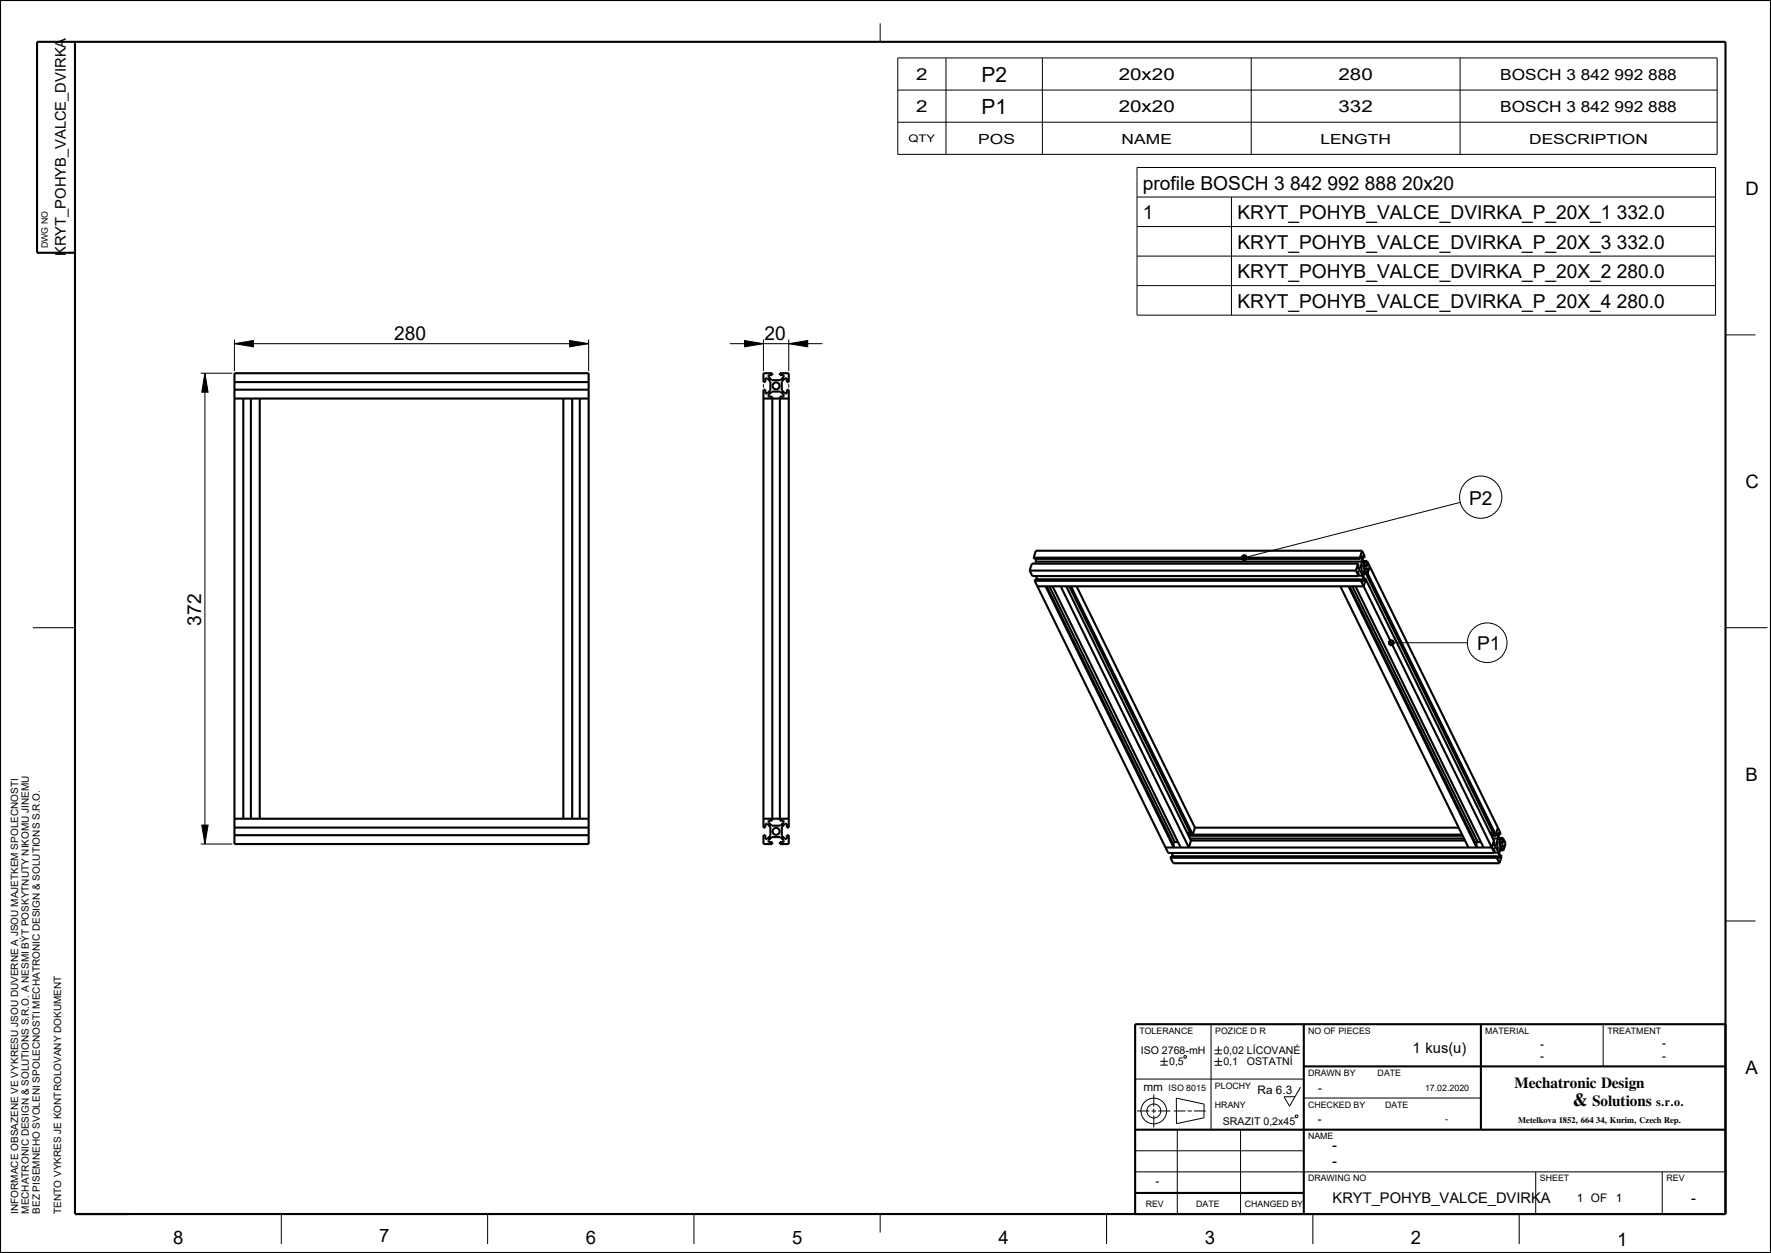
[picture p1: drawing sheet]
<svg xmlns="http://www.w3.org/2000/svg" width="420mm" height="297mm" viewBox="0 0 420 297" stroke-linecap="round" stroke-linejoin="round" font-family="sans-serif">
<g fill="none" stroke="#000" stroke-width=".24">
<path d="M208.7 5.5v4.4M212.9 13.7h194.3v22.9h-194.3zM224.3 13.7v22.9M247.2 13.7v22.9M296.7 13.7v22.9M346.3 13.7v22.9M212.9 29h194.3M212.9 21.4h194.3M269.6 39.7h137.2v35h-137.2zM269.6 46.7h137.2M269.6 53.7h137.2M292 46.7v28"/>
<path d="M269.6 60.7h137.2M269.6 67.7h137.2M409.2 79.4h7.1M47.6 88.5h7.5M48.6 88.5l.7 4.5h-1.5zM48.6 88.5v111.6M55.6 81.5l4.5-.8v1.5zM55.6 80.5v7.5M55.6 81.5h84M135.1 80.7l4.5 .8-4.5 .7zM139.6 80.5v7.5M173.1 81.5h22"/>
<path d="M176.6 80.7l4.5 .8-4.5 .7zM181.1 80.5v7.5M181.1 91.1v.8M187.1 81.5l4.5-.8v1.5zM187.1 80.5v7.5M187.1 91.1v.8M346.3 119.1l-50.5 12.9M294.4 131.9l.5-.4 .7 .1 .2 .6-.2 .6-.7 .1-.5-.4zM7.8 148.8h10M329.3 152l.5-.4 .6 .2 .3 .6-.3 .5-.6 .2-.5-.4zM330.7 152.4h17.3M409.2 148.8h10"/>
<path d="M47.8 195.6h1.5l-.7 4.5zM47.6 200.1h7.5M409.2 218.3h7.1M269.2 255.8h40M273.6 259.4v2.9M275.2 251.6h1.8M275.2 252.5h1.8M276.1 250.7v1.8M280.8 250.4l.4-.2 .2 .5-.5 .1zM287.2 242.8v25M288 248.9h1.8M288 249.8h1.8"/>
<path d="M288 251.6h1.8M288 252.5h1.8M288.9 248v1.8M288.9 250.7v1.8M308.4 257.7l-2.6 4.5-1.3-2.2h2.6M380.2 242.8v10M269.2 277.8h140M269.2 272.8h40M269.7 263.3h2.9M273.1 263.3h1.1M273.6 262.8v1.1M273.6 264.4v2.9"/>
<path d="M274.7 263.3h2.9M278.4 263.3h2.7M279 260.3l6.6 1.4-.1 3.3-6.5 1.3zM279.2 267.8v20M281.6 263.3h1.1M283.2 263.3h2.7M294.2 267.8v20M307.2 264.5l.4-.2 .2 .5-.5 .1zM309.2 260.3h42M364.2 277.8v10M394.2 277.8v10M66.7 287.8v7.1"/>
<path d="M115.6 287.8v7.1M164.6 287.8v7.1M208.7 287.8v4.3M262.4 287.8v7.1M311.4 287.8v7.1M360.3 287.8v7.1"/>
<circle cx="351.2" cy="117.8" r="5"/>
<circle cx="352.7" cy="152.4" r="4.7"/>
<circle cx="273.6" cy="263.3" r="3"/>
<circle cx="273.6" cy="263.3" r="1.66"/>
</g>
<path d="M48.6 88.5l.7 4.5h-1.5zM55.6 81.5l4.5-.8v1.5zM135.1 80.7l4.5 .8-4.5 .7zM176.6 80.7l4.5 .8-4.5 .7zM187.1 81.5l4.5-.8v1.5zM294.4 131.9l.5-.4 .7 .1 .2 .6-.2 .6-.7 .1-.5-.4zM329.3 152l.5-.4 .6 .2 .3 .6-.3 .5-.6 .2-.5-.4zM47.8 195.6h1.5l-.7 4.5z" fill="#000"/>
<g fill="none" stroke="#000" stroke-width=".5">
<path d="M0 0h420v297h-420zM17.8 9.9v277.9h391.4v-277.9h-400.4v50h9M55.6 88.5h84v111.6h-84zM55.6 94.5h84M55.6 92.4h84M55.6 90.6h84M57.7 94.5v99.6M59.5 94.5v99.6M61.6 94.5v99.6M133.6 94.5v99.6M135.7 94.5v99.6M137.5 94.5v99.6"/>
<path d="M181.1 88.5h2.1v.4h-.9v.4l.7 .8h2.1l.8-.8v-.4h-.9v-.4h2.1v2.1h-.5v-.9h-.4l-.8 .7v2.1l.8 .8h.4v-.9h.5v103.8h-.5v-.9h-.4l-.8 .7v2.1l.8 .8h.4v-.9h.5v2.1h-2.1v-.5h.9v-.4l-.8-.8h-2.1l-.7 .8v.4h.9v.5h-2.1v-2.1h.4v.9h.4l.8-.8v-2.1l-.8-.7h-.4v.9h-.4v-103.8h.4v.9h.4l.8-.8v-2.1l-.8-.7h-.4v.9h-.4zM181.1 94.5h6M182.3 93.6l.7-.8h2.1l.8 .8v.4h-.9v100.5h.9v.4l-.8 .8h-2.1l-.7-.8v-.4h.9v-100.5h-.9zM244.2 135.2l.6 1.3h77.4M244.2 135.2h77.4M245.1 132.2l.2 .3h77.3M245.1 132.2h77.4M245.4 137.7l31.6 64.5h77.4M245.4 137.7h77.4M245.6 132.5l.1 .6M245.7 133.1l-.2 .5M245.7 133.1h77.3"/>
<path d="M245.8 136.5l.1 .8M248 139l30.3 61.9 .1-.4-30.2-61.5M248.9 139l29.7 60.6M249.6 139l30.4 61.9M251.5 139l30.4 61.9 .5-1.7M252.9 139l29.5 60.2M253.6 139l28.9 58.8M254 139l28.9 58.8 .5-1.6M255.3 139l28.1 57.2M317.9 139l30.3 61.9M319.8 139l30.4 61.9 .1-.4-30.2-61.5M320.7 139l29.8 60.6"/>
<path d="M321.5 139l30.3 61.9M321.6 135.2l.6 1.3M322.1 134.7h.4M322.1 133.6h-77.4l-.5 1.6M322.1 133.6l.1 .3-.2 .7 .1 .3 .4-.2M322.1 133.6l-.5 1.6M322.2 136.5h1M322.5 132.2l.1 .3M322.8 137.7l31.6 64.5M322.8 132h.2M322.9 137.3h-77.4l-.1 .4M322.9 137.3l-.1 .4"/>
<path d="M322.9 137.3l.2 .6 .1-.4M323 137.5h.2M323 132l-.1-.2-.3 .7M323 132v1.1M323 130.5h-77.4l-.5 1.7M323 130.5l-.5 1.7M323 130.5l.7 1.3-.2 .4M323 133.1l-.5 1.6M323.1 134h.2l.2 .4-.1 1.1a.25 .25 0 0 1-.4 0 .25 .25 0 0 1-.1-.3v-.8zM323.2 132.2h.3M323.2 136.5l-.6-1.3-.5 .1-.1 .3 .3 .6-.1 .3M323.2 136.5v1"/>
<path d="M323.2 133h1M323.3 133.3h.8M323.4 136.9l.1 .1M323.4 137h.4M323.5 132.2l-.2-.6-.1 1.5 .6 1.2 .5-.1M323.6 135.6h.6M323.6 133.9h.8M323.8 137l30.6 62.5-.2 .7 .1 .3 .5-.1M323.8 134.2h.5M323.8 134.9h.6M323.9 137.3l-.5 1.7h-77.4M323.9 135.9l30.4 61.9"/>
<path d="M324.1 133.3l.3 .6M324.2 135.6l30.7 62.5M324.2 133l-.1 .3M324.2 133l31.7 64.5-.1 .3M324.4 133.9l-.1 .3M324.4 134.9l-.1-.2-.4 .1-.5 1.6 .1 1.4 .3-.8M324.4 134.9l-.2 .7M324.8 134.3l-.5 1.6h-.8M55.6 196.2h84M55.6 198h84M55.6 194.1h84M181.1 194.1h6"/>
<path d="M278.6 199.6h.8M278.6 199.6l-.5 .3M281.7 197.8h65M281.9 198.1h65M282.2 197.2l-.6 .4M282.2 198.8h65M282.4 199.2h65M283.4 196.2h62.5M350.5 199.6h.7M350.5 199.6l-.5 .3M353.7 198.1h1.2M354 197.2l-.5 .4"/>
<path d="M354 198.8h1.3M354.3 199.2l-.5 1.7h-77.4M355 197.7h.2M355.2 197.7l-.1-.3-.2 .7M355.2 197.7l.1 1.1M355.2 196.2l-.5 1.6h-1.1M355.3 198.8l-.5 1.6M355.3 199.6l.3 .1 .1 .6v.6l-.3 .3-.3-.7zM355.4 197.8h.4M355.4 198.6h1M355.6 199h.7M355.8 197.8l-.3-.5-.1 1.4 .7 1.3 .4-.1"/>
<path d="M355.8 199.5h.8M356 199.9h.5M356.3 199l.3 .5M356.4 198.6l.7 1.3-.6 1.7M356.4 198.6l-.1 .4M356.6 199.5l-.1 .4M277.6 203.3l.6 1.3h77.4M277.6 203.3h77.4M278 202.2l.1 .8M354.3 200.4h.5M354.4 202.1h1M355 203.3l.6 1.3"/>
<path d="M355.1 203h-77.4l-.1 .3M355.1 203l.2 .5 .2-.3M355.1 203l-.1 .3M355.2 203.2h.3M355.4 202.1l-.6-1.3-.4 .1-.2 .4 .3 .5-.1 .4M355.4 202.1l.1 1.1M355.6 202.7h.4M355.7 201.6h.8M355.8 201.3h.6M356 202.7l.1 .3-.5 1.6M356 200.6h.6M356.4 201.3l.1 .3"/>
<path d="M356.6 200.6l-.1-.3-.4 .1-.5 1.6 .2 1.4 .2-.7M356.6 200.6l-.2 .7M309.2 252.8h100M309.2 242.8v45M351.2 242.8v25M409.2 242.8h-140v45M269.2 267.8h140M269.2 282.8h40"/>
<circle cx="184.1" cy="91.5" r=".83"/>
<circle cx="184.1" cy="197.1" r=".83"/>
</g>
<g font-size="5">
<text x="232.7" y="19.4">P2</text>
<text x="232.7" y="27.1">P1</text>
</g>
<g font-size="4.6">
<text x="271" y="45">profile BOSCH 3 842 992 888 20x20</text>
<text x="271" y="52">1</text>
<text x="293.4" y="52">KRYT_POHYB_VALCE_DVIRKA_P_20X_1 332.0</text>
<text x="293.4" y="59">KRYT_POHYB_VALCE_DVIRKA_P_20X_3 332.0</text>
<text x="293.4" y="66">KRYT_POHYB_VALCE_DVIRKA_P_20X_2 280.0</text>
<text x="293.4" y="73">KRYT_POHYB_VALCE_DVIRKA_P_20X_4 280.0</text>
<text x="93.5" y="80.6">280</text>
<text x="181.3" y="80.6">20</text>
<text x="348.4" y="119.6">P2</text>
<text x="47.7" y="148.3" transform="rotate(-90 47.7 148.3)">372</text>
<text x="350.3" y="154.1">P1</text>
</g>
<g font-size="4.4">
<text x="413.9" y="46.2">D</text>
<text x="413.9" y="115.7">C</text>
<text x="413.9" y="185.1">B</text>
<text x="413.9" y="254.6">A</text>
<text x="41" y="294.9">8</text>
<text x="89.9" y="294.4">7</text>
<text x="138.9" y="294.9">6</text>
<text x="187.8" y="294.9">5</text>
<text x="236.8" y="294.9">4</text>
<text x="285.7" y="294.9">3</text>
<text x="334.6" y="294.9">2</text>
<text x="383.6" y="295.4">1</text>
</g>
<text font-size="4.3" x="373" y="262.3">&amp;</text>
<g font-size="3.9">
<text x="217.3" y="19">2</text>
<text x="265.3" y="19">20x20</text>
<text x="317.4" y="19">280</text>
<text x="217.3" y="26.7">2</text>
<text x="265.3" y="26.7">20x20</text>
<text x="317.4" y="26.7">332</text>
</g>
<g font-size="3.6">
<text x="355.8" y="18.9">BOSCH 3 842 992 888</text>
<text x="355.8" y="26.6">BOSCH 3 842 992 888</text>
<text x="359.2" y="257.9">Mechatronic Design</text>
<text x="377.6" y="262.3">Solutions</text>
</g>
<g font-size="3.5">
<text x="15.6" y="60.7" transform="rotate(-90 15.6 60.7)">KRYT_POHYB_VALCE_DVIRKA</text>
<text x="335" y="249.7">1 kus(u)</text>
<text x="315.9" y="272.6">-</text>
<text x="315.9" y="276.4">-</text>
<text x="316" y="285.2">KRYT_POHYB_VALCE_DVIRKA</text>
<text x="401.1" y="285.2">-</text>
</g>
<g font-size="3.3">
<text x="232" y="34.1">POS</text>
<text x="266" y="34.1">NAME</text>
<text x="313.1" y="34.1">LENGTH</text>
<text x="362.6" y="34.1">DESCRIPTION</text>
</g>
<text font-size="2.9" x="392.7" y="262.3">s.r.o.</text>
<g font-size="2.8">
<text x="365.2" y="248.3">-</text>
<text x="365.2" y="251.3">-</text>
<text x="394.2" y="248.3">-</text>
<text x="394.2" y="251.3">-</text>
<text x="271.1" y="258.5">mm</text>
<text x="298.2" y="259.2">Ra 6.3</text>
<text x="312.6" y="258.8">-</text>
<text x="312.5" y="266.1">-</text>
<text x="274" y="281">-</text>
<text x="374" y="285">1 OF</text>
<text x="383.2" y="285">1</text>
</g>
<g font-size="2.5">
<text x="215.4" y="33.7">QTY</text>
<text x="270.5" y="249.8">ISO 2768-mH</text>
<text x="290.1" y="249.8">0,02 LÍCOVANÉ</text>
<text x="277.3" y="252.5">0,5</text>
<text x="290.1" y="252.5">0,1</text>
<text x="295.7" y="252.5">OSTATNÍ</text>
<text x="290" y="266.6">SRAZIT 0,2x45</text>
</g>
<g font-size="2.4">
<text x="4.3" y="287.7" transform="rotate(-90 4.3 287.7)">INFORMACE OBSAZENE VE VYKRESU JSOU DUVERNE A JSOU MAJETKEM SPOLECNOSTI</text>
<text x="6.9" y="287.7" transform="rotate(-90 6.9 287.7)">MECHATRONIC DESIGN &amp; SOLUTIONS S.R.O. A NESMI BÝT POSKYTNUTY NIKOMU JINEMU</text>
<text x="9.4" y="287.7" transform="rotate(-90 9.4 287.7)">BEZ PISEMNEHO SVOLENI SPOLECNOSTI MECHATRONIC DESIGN &amp; SOLUTIONS S.R.O.</text>
<text x="14.5" y="287.7" transform="rotate(-90 14.5 287.7)">TENTO VYKRES JE KONTROLOVANY DOKUMENT</text>
</g>
<g font-size="2.1">
<text x="11.3" y="58.9" transform="rotate(-90 11.3 58.9)">DWG NO</text>
<text x="270.2" y="245">TOLERANCE</text>
<text x="288.2" y="245">POZICE D R</text>
<text x="310.2" y="245">NO OF PIECES</text>
<text x="352.2" y="245">MATERIAL</text>
<text x="381.2" y="245">TREATMENT</text>
<text x="310.2" y="255">DRAWN BY</text>
<text x="326.7" y="255">DATE</text>
<text x="277.2" y="258.5">ISO 8015</text>
<text x="288.1" y="258.2">PLOCHY</text>
<text x="288.1" y="262.7">HRANY</text>
<text x="310.2" y="262.5">CHECKED BY</text>
<text x="328.5" y="262.5">DATE</text>
<text x="338" y="258.5">17.02.2020</text>
<text x="342.7" y="265.9">-</text>
<text x="310.2" y="270">NAME</text>
<text x="310.2" y="280">DRAWING NO</text>
<text x="365.2" y="280">SHEET</text>
<text x="395.2" y="280">REV</text>
<text x="271.7" y="286">REV</text>
<text x="283.7" y="286">DATE</text>
<text x="295.2" y="286">CHANGED BY</text>
</g>
<text font-size="2" x="360.1" y="266.1">Metelkova 1852, 664 34, Kurim, Czech Rep.</text>
</svg>
